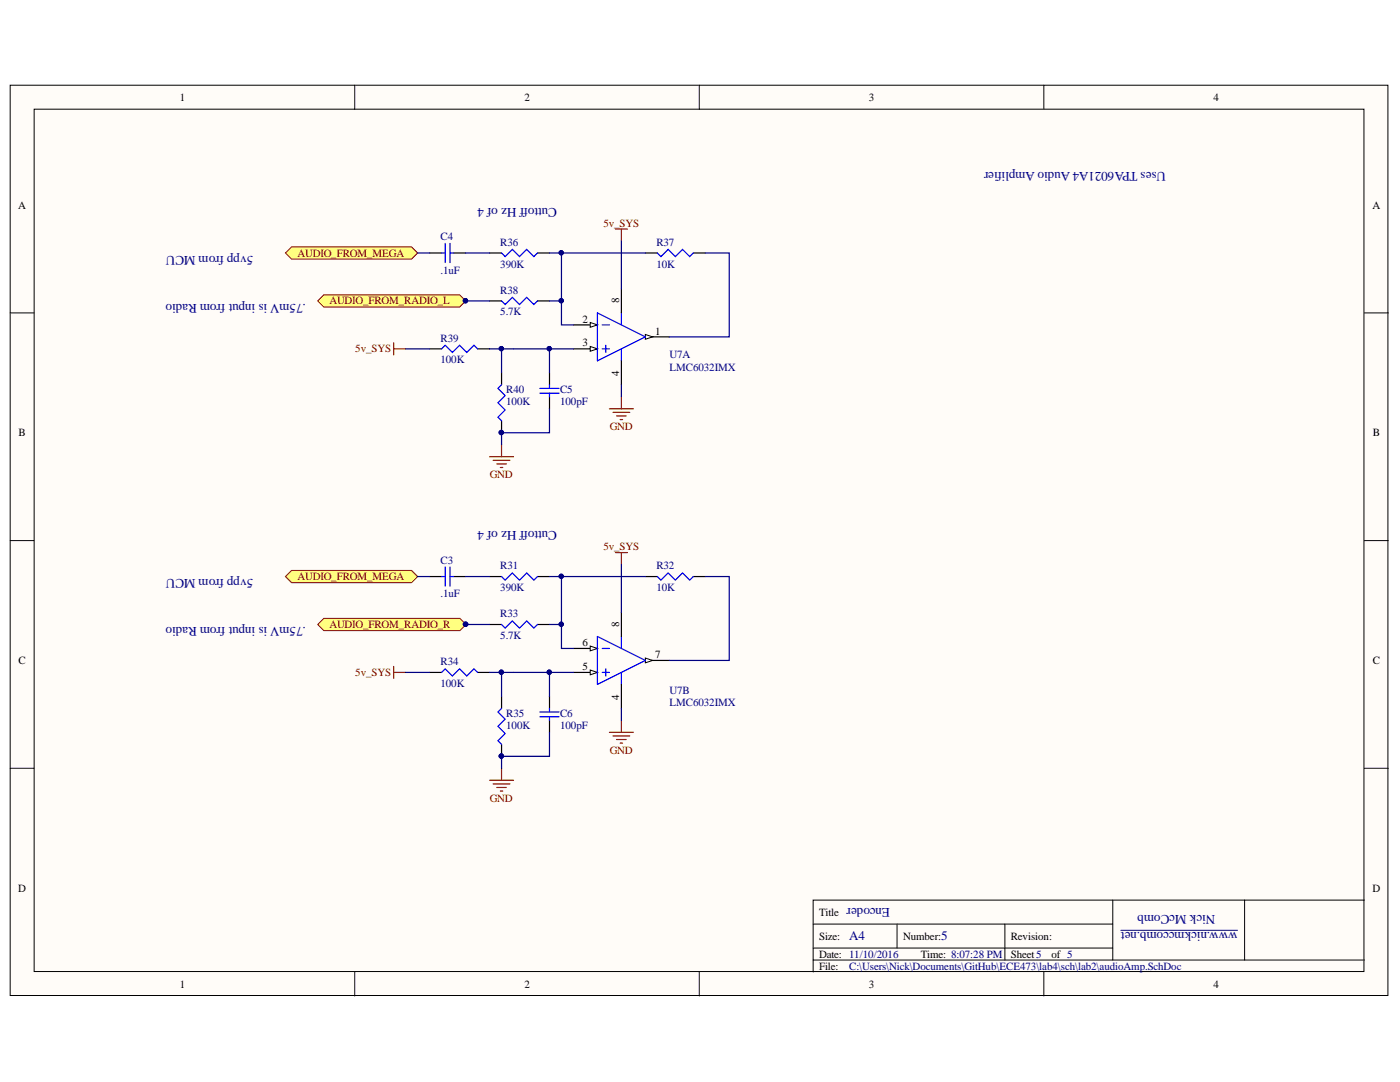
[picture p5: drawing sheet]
<svg xmlns="http://www.w3.org/2000/svg" width="279mm" height="216mm" viewBox="0 0 279 216" stroke-linecap="round" stroke-linejoin="round" font-family="sans-serif">
<g fill="#fffcf8" stroke="#000" stroke-width=".2">
<path d="M2 17h275v181.6h-275z"/>
<path d="M6.8 21.8h265.4v172.1h-265.4z"/>
</g>
<g fill="none" stroke="#000" stroke-width=".2">
<path d="M70.8 17v4.8M139.6 17v4.8M208.3 17v4.8M2 62.4h4.8M272.3 62.4h4.8M2 107.9h4.8M272.3 107.9h4.8M2 153.3h4.8M272.3 153.3h4.8M222.1 179.6v12M248.4 179.6h-86.1v14.4M272.3 179.6h-23.9v12"/>
<path d="M70.8 194v4.7M139.6 194v4.7M162.3 184.4h59.8M162.3 191.6h110M162.3 189.2h59.8M179 184.4v4.8M200.5 184.4v7.2M208.3 194v4.7"/>
</g>
<path d="M223.7 185.6h23.3" fill="none" stroke="#000080" stroke-width=".2"/>
<path d="M114.4 69.6h4.8" fill="none" stroke="#000" stroke-width=".24"/>
<path d="M117.8 69.1l1.4 .5-1.4 .5z" fill="#fffcf8"/>
<path d="M117.8 69.1l1.4 .5-1.4 .5z" fill="none" stroke="#000" stroke-width=".2"/>
<path d="M114.4 64.8h4.8" fill="none" stroke="#000" stroke-width=".24"/>
<path d="M117.8 64.4l1.4 .4-1.4 .5z" fill="#fffcf8"/>
<path d="M117.8 64.4l1.4 .4-1.4 .5z" fill="none" stroke="#000" stroke-width=".2"/>
<path d="M128.8 67.2h4.8" fill="none" stroke="#000" stroke-width=".24"/>
<path d="M128.8 66.7l1.4 .5-1.4 .5z" fill="#fffcf8"/>
<path d="M128.8 66.7l1.4 .5-1.4 .5z" fill="none" stroke="#000" stroke-width=".2"/>
<path d="M119.2 62.4l9.6 4.8-9.6 4.8zM120.2 64.8h1.4M120.2 69.6h1.4M120.9 68.9v1.4M124 62.4v2.4M124 69.6v2.4" fill="none" stroke="#00f" stroke-width=".24"/>
<path d="M124 57.7v4.7M124 72v4.8M114.4 134.2h4.8" fill="none" stroke="#000" stroke-width=".24"/>
<path d="M117.8 133.7l1.4 .5-1.4 .5z" fill="#fffcf8"/>
<path d="M117.8 133.7l1.4 .5-1.4 .5z" fill="none" stroke="#000" stroke-width=".2"/>
<path d="M114.4 129.4h4.8" fill="none" stroke="#000" stroke-width=".24"/>
<path d="M117.8 128.9l1.4 .5-1.4 .5z" fill="#fffcf8"/>
<path d="M117.8 128.9l1.4 .5-1.4 .5z" fill="none" stroke="#000" stroke-width=".2"/>
<path d="M128.8 131.8h4.8" fill="none" stroke="#000" stroke-width=".24"/>
<path d="M128.8 131.3l1.4 .5-1.4 .5z" fill="#fffcf8"/>
<path d="M128.8 131.3l1.4 .5-1.4 .5z" fill="none" stroke="#000" stroke-width=".2"/>
<path d="M100.1 115l.7 .8 1.4-1.5 1.5 1.5 1.4-1.5 1.5 1.5 .7-.8M131.2 115l.7 .8 1.4-1.5 1.5 1.5 1.4-1.5 1.4 1.5 .8-.8M88.1 134.2l.8-.7 1.4 1.4 1.4-1.4 1.5 1.4 1.4-1.4 .7 .7M100.1 124.6l.7 .7 1.4-1.4 1.5 1.4 1.4-1.4 1.5 1.4 .7-.7M119.2 127l9.6 4.8-9.6 4.8zM120.2 129.4h1.4M120.2 134.2h1.4M120.9 133.5v1.4M124 127v2.4M124 134.2v2.4M100.1 141.3l-.7 .8 1.4 1.4-1.4 1.4 1.4 1.5-1.4 1.4 .7 .7" fill="none" stroke="#00f" stroke-width=".24"/>
<path d="M97.7 115h2.4M107.3 115h2.4M128.8 115h2.4M138.4 115h2.4M85.7 134.2h2.4M95.3 134.2h2.4M97.7 124.6h2.4M100.1 139v2.3M107.3 124.6h2.4M124 122.2v4.8M124 136.6v4.7M100.1 148.5v2.4" fill="none" stroke="#000" stroke-width=".24"/>
<g fill="#000080" stroke="#000080" stroke-width=".2">
<circle cx="100" cy="150.9" r=".43"/>
<circle cx="112" cy="124.6" r=".43"/>
<circle cx="100" cy="134.1" r=".43"/>
</g>
<path d="M78.6 133v2.4M78.6 134.2h2.4M97.7 155.7h4.8M98.4 156.4h3.4M99.1 157.1h2M99.9 157.8h.4M100.1 153.3v2.4" fill="none" stroke="#800000" stroke-width=".24"/>
<path d="M140.8 115h4.7v16.8h-11.9M81 134.2h4.7M100.1 134.2v4.8M109.7 124.6h2.4" fill="none" stroke="#000080" stroke-width=".24"/>
<path d="M63.4 124.6l1.2-1.2h27.2l1.2 1.2-1.2 1.2h-27.2z" fill-rule="evenodd" fill="#ffff80" stroke="#800000" stroke-width=".2"/>
<circle cx="93" cy="124.6" r=".43" fill="#000080" stroke="#000080" stroke-width=".2"/>
<path d="M57 115l1.2-1.2h23.9l1.3 1.2-1.3 1.3h-23.9z" fill-rule="evenodd" fill="#ffff80" stroke="#800000" stroke-width=".2"/>
<g fill="none" stroke="#800000" stroke-width=".24">
<path d="M78.6 68.4v2.4M78.6 69.6h2.4M97.7 91.1h4.8M98.4 91.8h3.4M99.1 92.6h2M99.9 93.3h.4M100.1 88.7v2.4M122.8 110.3h2.4M124 110.3v2.4M121.6 146.1h4.8M122.3 146.8h3.4M123.1 147.6h1.9"/>
<path d="M123.8 148.3h.5M124 143.7v2.4"/>
</g>
<g fill="none" stroke="#000080" stroke-width=".24">
<path d="M140.8 50.5h4.7v16.7h-11.9M81 69.6h4.7M100.1 69.6v4.8M109.7 60h2.4M83.4 115h2.3M92.9 115h4.8M109.7 115h19.1M124 112.7v9.5M92.9 124.6h4.8M97.7 134.2h4.8M109.7 134.2v4.8M109.7 146.1v4.8h-9.6v2.4"/>
<path d="M124 141.3v2.4"/>
</g>
<g fill="none" stroke="#000" stroke-width=".24">
<path d="M97.7 50.5h2.4M107.3 50.5h2.4M128.8 50.5h2.4M138.4 50.5h2.4M85.7 69.6h2.4M95.3 69.6h2.4M97.7 60h2.4M100.1 74.4v2.4M107.3 60h2.4M100.1 84v2.3M85.7 115h2.4M90.5 115h2.4"/>
<path d="M109.7 139v2.3M109.7 143.7v2.4"/>
</g>
<g fill="none" stroke="#00f" stroke-width=".24">
<path d="M100.1 50.5l.7 .7 1.4-1.4 1.5 1.4 1.4-1.4 1.5 1.4 .7-.7M131.2 50.5l.7 .7 1.4-1.4 1.5 1.4 1.4-1.4 1.4 1.4 .8-.7M88.1 69.6l.8-.7 1.4 1.4 1.4-1.4 1.5 1.4 1.4-1.4 .7 .7M100.1 76.8l-.7 .7 1.4 1.4-1.4 1.5 1.4 1.4-1.4 1.4 .7 .8M100.1 60l.7 .8 1.4-1.5 1.5 1.5 1.4-1.5 1.5 1.5 .7-.8M88.1 115h.8M88.9 113.1v3.9M89.8 113.1v3.9M89.8 115h.7M107.7 142.1h3.9M107.7 143h3.9M109.7 141.3v.8"/>
<path d="M109.7 143v.7"/>
</g>
<g fill="#000080" stroke="#000080" stroke-width=".2">
<circle cx="100" cy="134.1" r=".43"/>
<circle cx="112" cy="115" r=".43"/>
<circle cx="100" cy="150.9" r=".43"/>
<circle cx="109.6" cy="134.1" r=".43"/>
<circle cx="92.9" cy="124.6" r=".43"/>
<circle cx="100" cy="86.3" r=".43"/>
<circle cx="112" cy="60" r=".43"/>
<circle cx="100" cy="69.6" r=".43"/>
</g>
<path d="M63.4 60l1.2-1.2h27.1l1.2 1.2-1.2 1.3h-27.1z" fill-rule="evenodd" fill="#ffff80" stroke="#800000" stroke-width=".2"/>
<circle cx="92.9" cy="60" r=".43" fill="#000080" stroke="#000080" stroke-width=".2"/>
<path d="M57 50.5l1.2-1.2h23.9l1.3 1.2-1.3 1.2h-23.9z" fill-rule="evenodd" fill="#ffff80" stroke="#800000" stroke-width=".2"/>
<path d="M122.8 45.7h2.4M124 45.7v2.4M124 79.2v2.4M121.6 81.6h4.8M122.3 82.3h3.4M123.1 83h1.9M123.8 83.7h.5" fill="none" stroke="#800000" stroke-width=".24"/>
<path d="M83.4 50.5h2.3M92.9 50.5h4.8M109.7 50.5h19.1M112.1 50.5v14.3h2.3M124 48.1v9.6M92.9 60h4.8M97.7 69.6h16.7M109.7 69.6v4.8M124 76.8v2.4M109.7 81.6v4.7h-9.6v2.4M112.1 115v14.4h2.3M102.5 134.2h11.9" fill="none" stroke="#000080" stroke-width=".24"/>
<path d="M85.7 50.5h2.4M90.5 50.5h2.4M109.7 74.4v2.4M109.7 79.2v2.4" fill="none" stroke="#000" stroke-width=".24"/>
<path d="M88.1 50.5h.8M88.9 48.6v3.8M89.8 48.6v3.8M89.8 50.5h.7M107.7 77.5h3.9M107.7 78.5h3.9M109.7 76.8v.7M109.7 78.5v.7" fill="none" stroke="#00f" stroke-width=".24"/>
<g fill="#000080" stroke="#000080" stroke-width=".2">
<circle cx="109.6" cy="69.6" r=".43"/>
<circle cx="100" cy="69.6" r=".43"/>
<circle cx="112" cy="50.4" r=".43"/>
<circle cx="112" cy="60" r=".43"/>
<circle cx="100" cy="86.3" r=".43"/>
<circle cx="92.9" cy="60" r=".43"/>
<circle cx="109.6" cy="134.1" r=".43"/>
<circle cx="112" cy="124.6" r=".43"/>
<circle cx="112" cy="115" r=".43"/>
</g>
<g font-size="2.6" fill="#000080">
<text x="232.7" y="34.3" transform="rotate(-180 232.7 34.3)">Uses TPA6021A4 Audio Amplifier</text>
<text x="111.1" y="41.5" transform="rotate(-180 111.1 41.5)">Cuttoff Hz of 4</text>
<text x="50.5" y="51" transform="rotate(-180 50.5 51)">5vpp from MCU</text>
<text x="61" y="60.6" transform="rotate(-180 61 60.6)">.75mV is input from Radio</text>
<text x="111.1" y="106" transform="rotate(-180 111.1 106)">Cuttoff Hz of 4</text>
<text x="50.5" y="115.6" transform="rotate(-180 50.5 115.6)">5vpp from MCU</text>
<text x="61" y="125.1" transform="rotate(-180 61 125.1)">.75mV is input from Radio</text>
<text x="177.6" y="181.1" transform="rotate(-180 177.6 181.1)">Encoder</text>
<text x="242.5" y="182.6" transform="rotate(-180 242.5 182.6)">Nick McComb</text>
<text x="247" y="185.9" transform="rotate(-180 247 185.9)">www.nickmccomb.net</text>
<text x="169.5" y="187.7">A4</text>
<text x="187.9" y="187.7">5</text>
</g>
<g font-size="2.2">
<text x="35.9" y="20.1">1</text>
<text x="104.7" y="20.1">2</text>
<text x="173.4" y="20.1">3</text>
<text x="242.2" y="20.1">4</text>
<text x="3.6" y="41.6">A</text>
<text x="273.9" y="41.6">A</text>
<text x="116.3" y="64.4">2</text>
<text x="123.5" y="60.5" transform="rotate(-90 123.5 60.5)">8</text>
<text x="116.3" y="69.1">3</text>
<text x="130.7" y="66.8">1</text>
<text x="123.5" y="75" transform="rotate(-90 123.5 75)">4</text>
<text x="3.7" y="87.1">B</text>
<text x="274" y="87.1">B</text>
<text x="123.5" y="125" transform="rotate(-90 123.5 125)">8</text>
<text x="116.3" y="128.9">6</text>
<text x="130.7" y="131.3">7</text>
<text x="3.7" y="132.5">C</text>
<text x="116.3" y="133.7">5</text>
<text x="274" y="132.5">C</text>
<text x="123.5" y="139.6" transform="rotate(-90 123.5 139.6)">4</text>
<text x="3.6" y="177.9">D</text>
<text x="273.9" y="177.9">D</text>
<text x="163.5" y="182.7">Title</text>
<text x="163.5" y="187.5">Size:</text>
<text x="163.5" y="191.1">Date: 11/10/2016</text>
<text x="180.2" y="187.5">Number:</text>
<text x="183.8" y="191.1">Time: 8:07:28 PM</text>
<text x="201.7" y="187.5">Revision:</text>
<text x="201.7" y="191.1">Sheet5</text>
<text x="209.9" y="191.1">of 5</text>
<text x="35.9" y="197">1</text>
<text x="104.7" y="197">2</text>
<text x="163.5" y="193.5">File:</text>
<text x="173.4" y="197">3</text>
<text x="242.2" y="197">4</text>
</g>
<g font-size="2.2" fill="#000080">
<text x="87.9" y="47.9">C4</text>
<text x="99.8" y="53.4">390K</text>
<text x="99.8" y="49.1">R36</text>
<text x="131" y="53.4">10K</text>
<text x="131" y="49.1">R37</text>
<text x="87.9" y="54.6">.1uF</text>
<text x="99.8" y="58.6">R38</text>
<text x="99.8" y="63">5.7K</text>
<text x="87.9" y="68.2">R39</text>
<text x="133.6" y="71.5">U7A</text>
<text x="87.9" y="72.5">100K</text>
<text x="133.6" y="73.9">LMC6032IMX</text>
<text x="101" y="80.9">100K</text>
<text x="101" y="78.4">R40</text>
<text x="111.8" y="80.9">100pF</text>
<text x="111.8" y="78.4">C5</text>
<text x="87.9" y="112.4">C3</text>
<text x="99.8" y="113.6">R31</text>
<text x="131" y="113.6">R32</text>
<text x="87.9" y="119.1">.1uF</text>
<text x="99.8" y="117.9">390K</text>
<text x="131" y="117.9">10K</text>
<text x="99.8" y="123.2">R33</text>
<text x="99.8" y="127.5">5.7K</text>
<text x="87.9" y="137.1">100K</text>
<text x="87.9" y="132.7">R34</text>
<text x="101" y="143.1">R35</text>
<text x="111.8" y="143.1">C6</text>
<text x="133.6" y="138.5">U7B</text>
<text x="133.6" y="140.9">LMC6032IMX</text>
<text x="101" y="145.4">100K</text>
<text x="111.8" y="145.4">100pF</text>
<text x="169.5" y="193.5">C:\Users\Nick\Documents\GitHub\ECE473\lab4\sch\lab2\audioAmp.SchDoc</text>
</g>
<g font-size="2.2" fill="#800000">
<text x="120.4" y="45.3">5v_SYS</text>
<text x="59.4" y="51.2">AUDIO_FROM_MEGA</text>
<text x="65.7" y="60.8">AUDIO_FROM_RADIO_L</text>
<text x="70.9" y="70.3">5v_SYS</text>
<text x="121.7" y="85.9">GND</text>
<text x="97.7" y="95.4">GND</text>
<text x="120.4" y="109.8">5v_SYS</text>
<text x="59.4" y="115.7">AUDIO_FROM_MEGA</text>
<text x="65.7" y="125.3">AUDIO_FROM_RADIO_R</text>
<text x="70.9" y="134.9">5v_SYS</text>
<text x="121.7" y="150.4">GND</text>
<text x="97.7" y="160">GND</text>
</g>
</svg>
